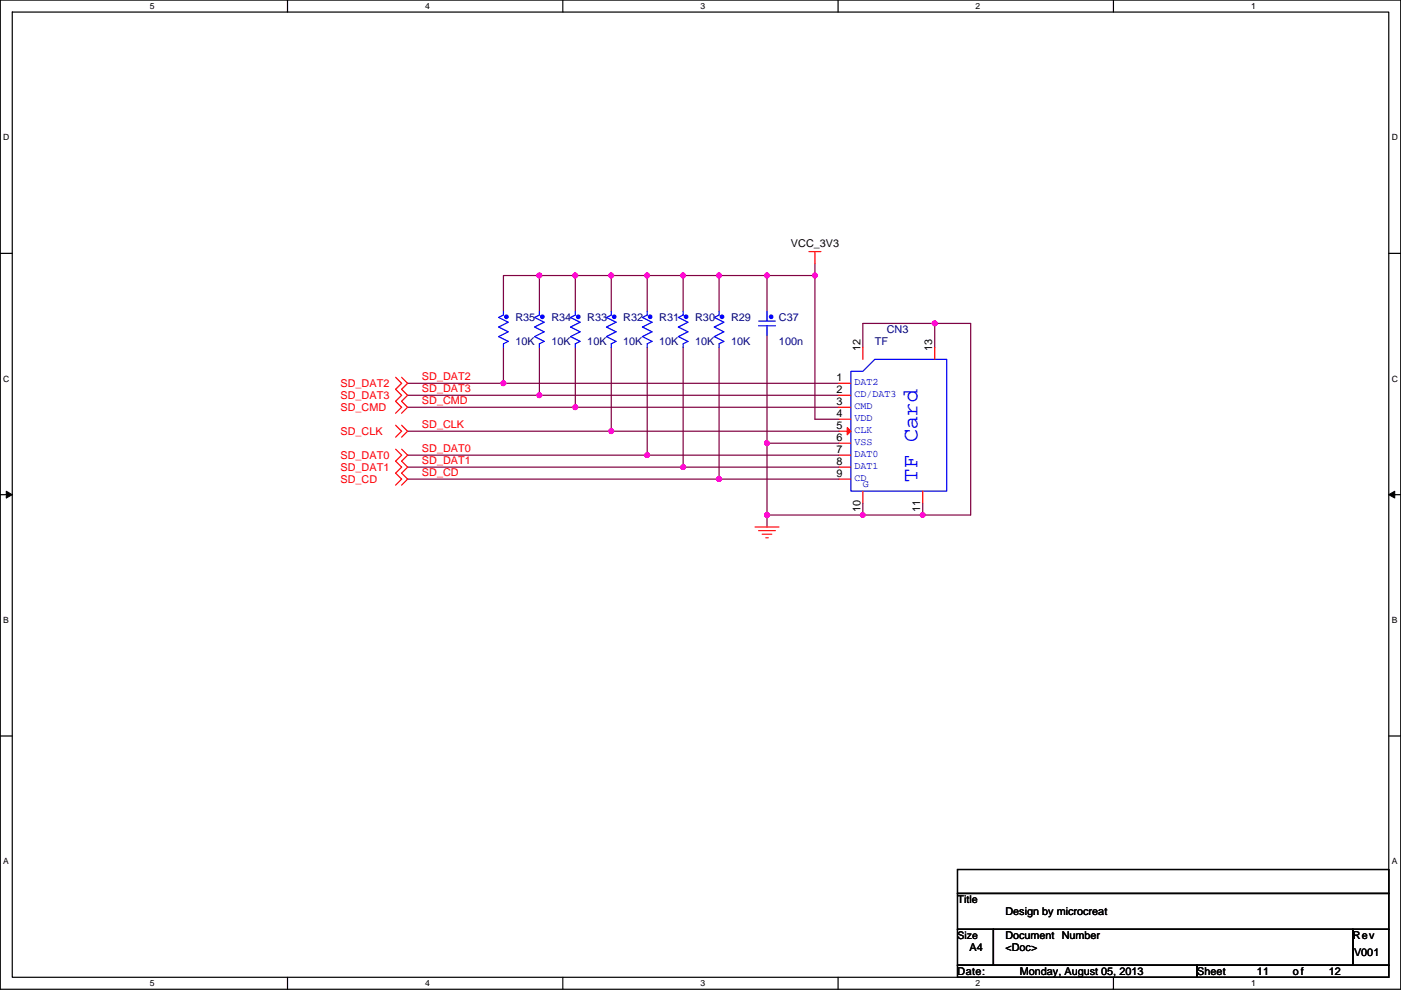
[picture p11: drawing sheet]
<svg xmlns="http://www.w3.org/2000/svg" width="297mm" height="210mm" viewBox="0 0 297 210" stroke-linecap="round" stroke-linejoin="round" font-family="sans-serif">
<path d="M.1 0h296.9v209.8h-296.9zM2.6 2.6h291.8v204.7h-291.8z" fill="none" stroke="#000" stroke-width=".25"/>
<g fill="#fff">
<path d="M31.8 .3h1v2h-1z"/>
<path d="M31.8 207.5h1v2.1h-1z"/>
</g>
<path d="M61 0v2.6M61 207.3v2.5" fill="none" stroke="#000" stroke-width=".25"/>
<g fill="#fff">
<path d="M90.1 .3h1v2h-1z"/>
<path d="M90.1 207.5h1v2.1h-1z"/>
</g>
<path d="M119.3 0v2.6M119.3 207.3v2.5" fill="none" stroke="#000" stroke-width=".25"/>
<g fill="#fff">
<path d="M148.5 .3h1v2h-1z"/>
<path d="M148.5 207.5h1v2.1h-1z"/>
</g>
<path d="M177.7 0v2.6M177.7 207.3v2.5" fill="none" stroke="#000" stroke-width=".25"/>
<g fill="#fff">
<path d="M206.9 .3h1v2h-1z"/>
<path d="M206.9 207.5h1v2.1h-1z"/>
</g>
<path d="M236.1 0v2.6M236.1 207.3v2.5" fill="none" stroke="#000" stroke-width=".25"/>
<g fill="#fff">
<path d="M265.2 .3h1v2h-1z"/>
<path d="M265.2 207.5h1v2.1h-1z"/>
<path d="M.7 28.2h1.3v2h-1.3z"/>
<path d="M295.1 28.2h1.3v2h-1.3z"/>
<path d="M.7 79.3h1.3v2.1h-1.3z"/>
<path d="M295.1 79.3h1.3v2.1h-1.3z"/>
</g>
<path d="M.1 53.7h2.5M294.4 53.7h2.6" fill="none" stroke="#000" stroke-width=".25"/>
<g fill="#fff">
<path d="M.7 130.5h1.2v2h-1.2z"/>
<path d="M295.1 130.5h1.2v2h-1.2z"/>
</g>
<path d="M.1 104.9h2.5M294.4 104.9h2.6" fill="none" stroke="#000" stroke-width=".25"/>
<path d="M1.3 104.2l1.3 .7-1.3 .7zM294.4 104.9l1.3-.7v1.4z" fill="#000" stroke="#000" stroke-width=".21"/>
<g fill="#fff">
<path d="M.7 181.7h1.2v2h-1.2z"/>
<path d="M295.1 181.7h1.2v2h-1.2z"/>
</g>
<path d="M.1 156.1h2.5M294.4 156.1h2.6M203 184.4h91.4v5.1h-91.4zM203 189.5h91.4v7.6h-91.4zM203 197.1h7.6v7.6h-7.6zM210.6 197.1h76.2v7.6h-76.2zM286.8 197.1h7.6v7.6h-7.6zM203 204.7h50.8v2.6h-50.8zM253.8 204.7h40.6v2.6h-40.6z" fill="none" stroke="#000" stroke-width=".25"/>
<g fill="none" stroke="#800040" stroke-width=".25">
<path d="M114.4 58.4v7.7M114.4 58.4h7.6M114.4 58.4h-7.7v7.7M122 58.4v7.7M122 58.4h7.6M129.6 58.4v7.7M129.6 58.4h7.6M137.2 58.4v7.7M137.2 58.4h7.6M144.8 58.4v7.7M144.8 58.4h7.7M152.5 58.4h10.1"/>
<path d="M152.5 58.4v7.7M162.6 58.4h10.2M162.6 58.4v7.7M172.8 55.9v2.5M172.8 58.4v30.5h5.1M106.7 73.7v7.6M114.4 73.7v10.1M122 73.7v12.7M129.6 73.7v17.8M137.2 73.7v22.8M144.8 73.7v25.4M152.5 73.7v27.9"/>
<path d="M162.6 71.1v22.9M198.2 68.6h7.6v40.6h-10.2M198.2 68.6h-15.3v5.1M198.2 68.6v5.1M86.4 83.8h28M86.4 86.4h35.6M86.4 91.5h43.2M86.4 99.1h58.4M86.4 96.5h50.8M86.4 81.3h20.3M106.7 81.3h71.2M114.4 83.8h63.5"/>
<path d="M122 86.4h55.9M129.6 91.5h48.3M137.2 96.5h40.7M144.8 99.1h33.1M162.6 94v15.2M162.6 94h15.3M86.4 101.6h66.1M152.5 101.6h25.4M162.6 109.2h20.3M162.6 109.2v2.6M182.9 109.2h12.7M182.9 106.7v2.5"/>
<path d="M195.6 106.7v2.5"/>
</g>
<g fill="#f0f" stroke="#f0f" stroke-width=".25">
<circle cx="152.4" cy="101.6" r=".5"/>
<circle cx="114.3" cy="58.4" r=".5"/>
<circle cx="152.4" cy="58.4" r=".5"/>
<circle cx="144.8" cy="58.4" r=".5"/>
<circle cx="137.2" cy="58.4" r=".5"/>
<circle cx="129.6" cy="58.4" r=".5"/>
<circle cx="122" cy="58.4" r=".5"/>
<circle cx="106.7" cy="81.3" r=".5"/>
<circle cx="114.3" cy="83.8" r=".5"/>
<circle cx="122" cy="86.4" r=".5"/>
<circle cx="129.6" cy="91.4" r=".5"/>
<circle cx="137.2" cy="96.5" r=".5"/>
<circle cx="144.8" cy="99.1" r=".5"/>
<circle cx="162.6" cy="58.4" r=".5"/>
<circle cx="162.6" cy="109.2" r=".5"/>
<circle cx="162.6" cy="94" r=".5"/>
<circle cx="172.8" cy="58.4" r=".5"/>
<circle cx="195.6" cy="109.2" r=".5"/>
<circle cx="182.9" cy="109.2" r=".5"/>
<circle cx="198.2" cy="68.6" r=".5"/>
</g>
<g fill="none" stroke="#f00" stroke-width=".25">
<path d="M171.5 53.4h2.6M172.8 53.4v2.5M106.7 66.1h.1M106.7 73.7h.1M114.4 66.1h.1M114.4 73.7h.1M122 66.1h.1M122 73.7h.1M129.6 66.1h.1M129.6 73.7h.1M137.2 66.1h.1M137.2 73.7h.1"/>
<path d="M144.8 66.1h.1M144.8 73.7h.1M152.5 66.1h.1M152.5 73.7h.1M162.6 66.1h.1M162.6 71.1h.1M182.9 73.7v2.5M198.2 73.7v2.5M83.9 90.2l1.3 1.3-1.3 1.2M83.9 95.3l1.3 1.2-1.3 1.3 1.3 1.3-1.3 1.3 1.3 1.2-1.3 1.3M83.9 80l1.3 1.3-1.3 1.3 1.3 1.2-1.3 1.3 1.3 1.3-1.3 1.3M85.2 90.2l1.2 1.3-1.2 1.2"/>
<path d="M85.2 95.3l1.2 1.2-1.2 1.3 1.2 1.3-1.2 1.3 1.2 1.2-1.2 1.3M85.2 80l1.2 1.3-1.2 1.3 1.2 1.2-1.2 1.3 1.2 1.3-1.2 1.3M177.9 81.3h2.5M177.9 83.8h2.5M177.9 86.4h2.5M177.9 88.9h2.5M177.9 91.5h2.5M177.9 94h2.5M177.9 96.5h2.5M177.9 99.1h2.5M160.1 111.8h5.1M160.8 112.5h3.6"/>
<path d="M161.6 113.3h2M162.4 114.1h.5M177.9 101.6h2.5M182.9 104.2v2.5M195.6 104.2v2.5"/>
</g>
<path d="M106.7 66.1v.7l-1 .5 2.1 1-2.1 1.1 2.1 1-2.1 1 2.1 1-1.1 .5v.8M114.4 66.1v.7l-1.1 .5 2.1 1-2.1 1.1 2.1 1-2.1 1 2.1 1-1 .5v.8M122 66.1v.7l-1 .5 2 1-2 1.1 2 1-2 1 2 1-1 .5v.8M129.6 66.1v.7l-1 .5 2 1-2 1.1 2 1-2 1 2 1-1 .5v.8M137.2 66.1v.7l-1 .5 2 1-2 1.1 2 1-2 1 2 1-1 .5v.8M144.8 66.1v.7l-1 .5 2.1 1-2.1 1.1 2.1 1-2.1 1 2.1 1-1.1 .5v.8M152.5 66.1v.7l-1.1 .5 2.1 1-2.1 1.1 2.1 1-2.1 1 2.1 1-1 .5v.8M160.8 69.1h3.6M160.8 68.1h3.6M162.6 66.1v2M162.6 69.1v2M180.4 78.8h2.5l2.6-2.6h15.2v28h-20.3z" fill="none" stroke="#00f" stroke-width=".25"/>
<g fill="#00f" stroke="#00f" stroke-width=".25">
<circle cx="153.1" cy="67.2" r=".38"/>
<circle cx="145.5" cy="67.2" r=".38"/>
<circle cx="137.8" cy="67.2" r=".38"/>
<circle cx="130.2" cy="67.2" r=".38"/>
<circle cx="122.6" cy="67.2" r=".38"/>
<circle cx="115" cy="67.2" r=".38"/>
<circle cx="107.4" cy="67.2" r=".38"/>
<circle cx="163.5" cy="67.2" r=".38"/>
</g>
<path d="M179.6 90.7l.8 .8-.8 .7z" fill="#f00" stroke="#f00" stroke-width=".25"/>
<text font-size="4.7" fill="#00f" x="194.5" y="102.1" transform="rotate(-90 194.5 102.1)">TF Card</text>
<g font-size="2.3">
<text x="167.7" y="52.4">VCC_3V3</text>
<text x="182.4" y="74.4" transform="rotate(-90 182.4 74.4)">12</text>
<text x="197.7" y="74.4" transform="rotate(-90 197.7 74.4)">13</text>
<text x="177.4" y="80.8">1</text>
<text x="177.4" y="83.3">2</text>
<text x="177.4" y="85.9">3</text>
<text x="177.4" y="88.4">4</text>
<text x="177.4" y="90.9">5</text>
<text x="177.4" y="93.5">6</text>
<text x="177.4" y="101.1">9</text>
<text x="177.4" y="96">7</text>
<text x="177.4" y="98.6">8</text>
<text x="182.4" y="108.5" transform="rotate(-90 182.4 108.5)">10</text>
<text x="195.1" y="108.5" transform="rotate(-90 195.1 108.5)">11</text>
<text x="203" y="191.5">Title</text>
<text x="213.2" y="194.1">Design by microcreat</text>
<text x="205.5" y="201.7">A4</text>
<text x="213.2" y="199.2">Document Number</text>
<text x="213.2" y="201.7">&lt;Doc&gt;</text>
<text x="286.8" y="199.2">Rev</text>
<text x="287.1" y="202.7">V001</text>
<text x="203" y="206.8">Date:</text>
<text x="216.2" y="206.8">Monday, August 05, 2013</text>
<text x="253.8" y="206.8">Sheet</text>
<text x="266.5" y="206.8">11</text>
<text x="274.1" y="206.8">of</text>
<text x="281.7" y="206.8">12</text>
</g>
<g font-size="2.3" fill="#000080">
<text x="109.3" y="68.1">R35</text>
<text x="116.9" y="68.1">R34</text>
<text x="124.5" y="68.1">R33</text>
<text x="132.1" y="68.1">R32</text>
<text x="139.8" y="68.1">R31</text>
<text x="147.4" y="68.1">R30</text>
<text x="155" y="68.1">R29</text>
<text x="165.2" y="68.1">C37</text>
<text x="188" y="70.7">CN3</text>
<text x="109.3" y="73.2">10K</text>
<text x="116.9" y="73.2">10K</text>
<text x="124.5" y="73.2">10K</text>
<text x="132.1" y="73.2">10K</text>
<text x="139.8" y="73.2">10K</text>
<text x="147.4" y="73.2">10K</text>
<text x="155" y="73.2">10K</text>
<text x="165.2" y="73.2">100n</text>
<text x="185.5" y="73.2">TF</text>
</g>
<g font-size="2.3" fill="#f00">
<text x="72.2" y="82.1">SD_DAT2</text>
<text x="89.5" y="80.6">SD_DAT2</text>
<text x="89.5" y="83.1">SD_DAT3</text>
<text x="72.2" y="84.6">SD_DAT3</text>
<text x="72.2" y="87.2">SD_CMD</text>
<text x="89.5" y="85.7">SD_CMD</text>
<text x="72.2" y="92.2">SD_CLK</text>
<text x="89.5" y="90.7">SD_CLK</text>
<text x="89.5" y="95.8">SD_DAT0</text>
<text x="72.2" y="97.3">SD_DAT0</text>
<text x="72.2" y="99.9">SD_DAT1</text>
<text x="89.5" y="98.4">SD_DAT1</text>
<text x="89.5" y="100.9">SD_CD</text>
<text x="72.2" y="102.4">SD_CD</text>
</g>
<text font-size="2.2" x="203" y="199.1">Size</text>
<g font-size="2.1" fill="#00f">
<text x="181.2" y="81.7">DAT2</text>
<text x="181.2" y="84.3">CD/DAT3</text>
<text x="181.2" y="86.8">CMD</text>
<text x="181.2" y="89.3">VDD</text>
<text x="181.2" y="91.9">CLK</text>
<text x="181.2" y="94.4">VSS</text>
<text x="181.2" y="97">DAT0</text>
<text x="181.2" y="99.5">DAT1</text>
<text x="181.2" y="102">CD</text>
<text x="182.9" y="103.3">G</text>
</g>
<g font-size="1.8">
<text x="31.8" y="1.9">5</text>
<text x="90.1" y="1.9">4</text>
<text x="148.5" y="1.9">3</text>
<text x="206.9" y="1.9">2</text>
<text x="265.2" y="1.9">1</text>
<text x=".7" y="29.8">D</text>
<text x="295.1" y="29.8">D</text>
<text x=".7" y="81">C</text>
<text x="295.1" y="81">C</text>
<text x=".7" y="132.1">B</text>
<text x="295.1" y="132.1">B</text>
<text x=".7" y="183.3">A</text>
<text x="295.1" y="183.3">A</text>
<text x="31.8" y="209.2">5</text>
<text x="90.1" y="209.2">4</text>
<text x="148.5" y="209.2">3</text>
<text x="206.9" y="209.2">2</text>
<text x="265.2" y="209.2">1</text>
</g>
</svg>
